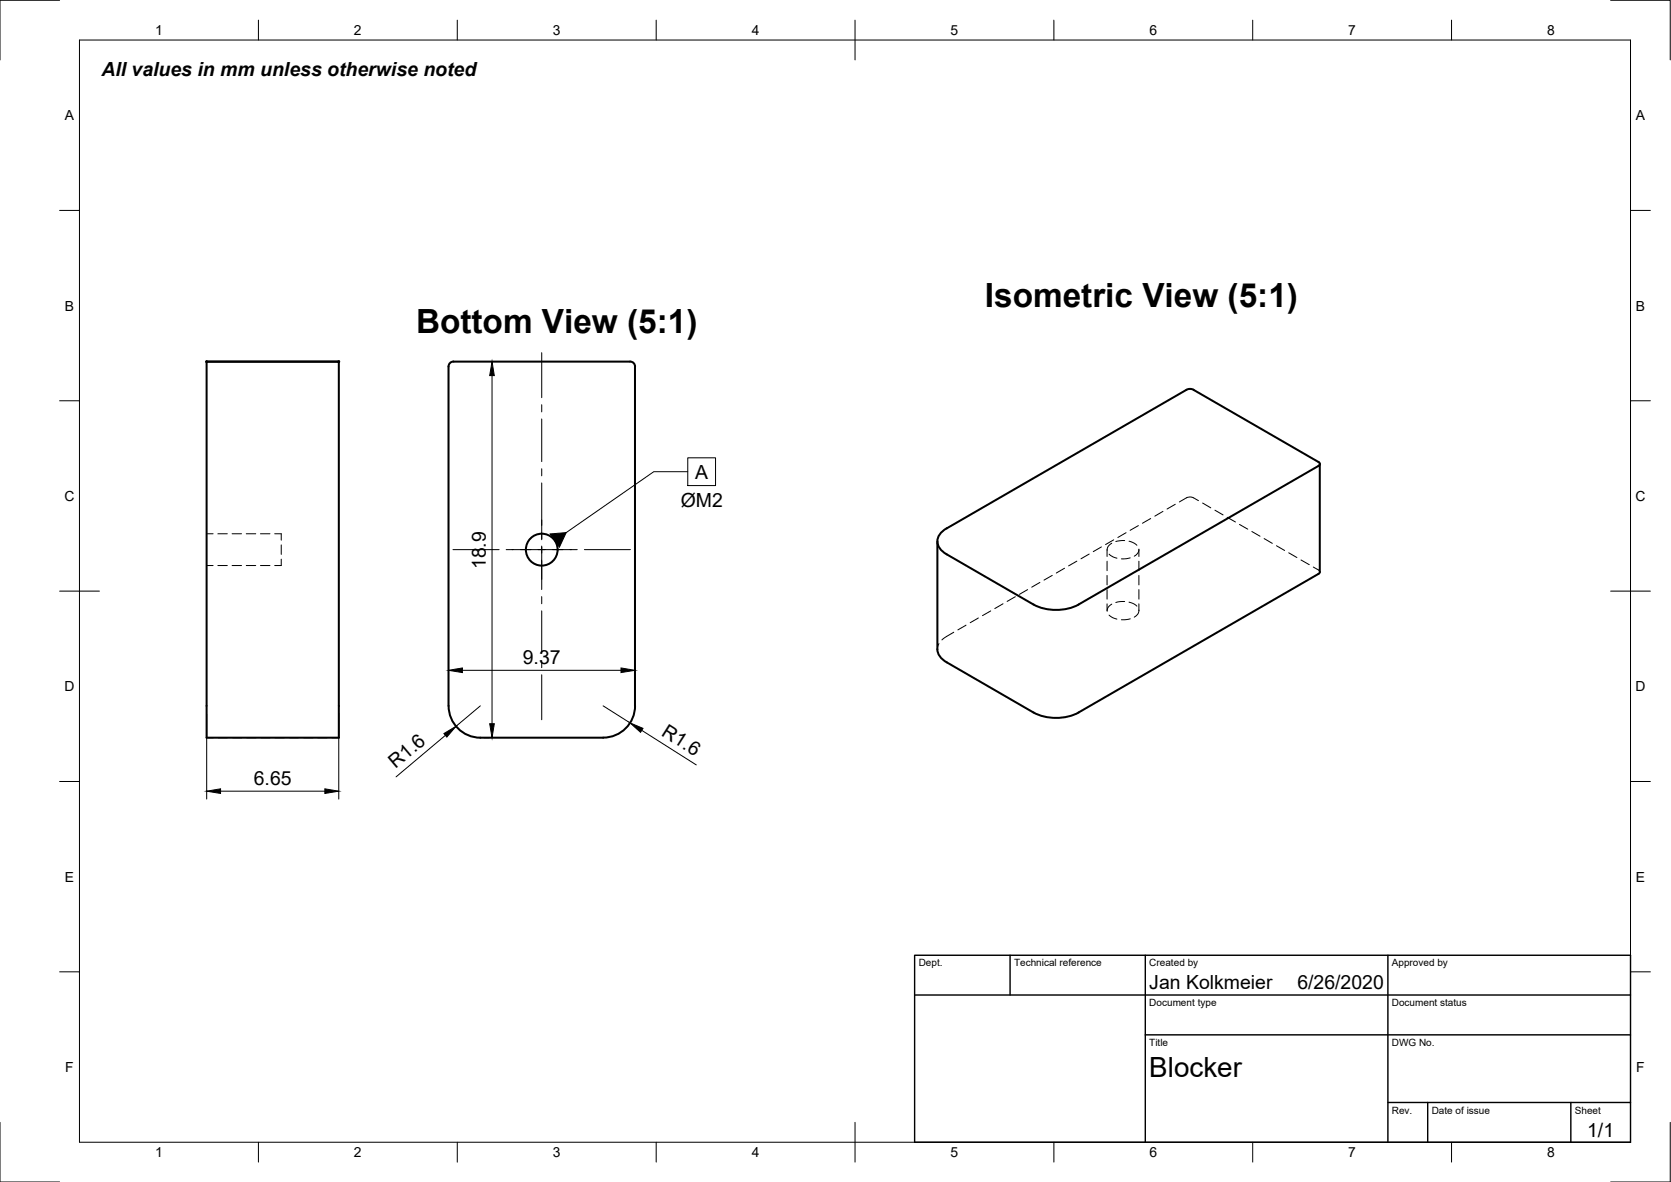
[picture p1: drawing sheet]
<svg xmlns="http://www.w3.org/2000/svg" width="420mm" height="297mm" viewBox="0 0 420 297" stroke-linecap="round" stroke-linejoin="round" font-family="sans-serif">
<!-- layer: Visible -->
<g fill="none" stroke="#000" stroke-width=".51">
<path d="M51.9 90.9h33.3v94.5h-33.3zM51.9 90.9h33.3M112.8 92.1v85.3a8 8 0 0 0 8 8M114 90.9h44.4M114 90.9a1.26 1.26 0 0 0-1.2 1.2M158.4 90.9a1.26 1.26 0 0 1 1.3 1.2M159.7 92.1v85.3a8 8 0 0 1-8 8h-30.9M331.5 116.1l-31.4-18.2-1.1-.2-.7 .2-60.3 34.9a3.3 3.3 0 0 0-2.2 2.7 3.3 3.3 0 0 0 1.4 3.2l22.7 13.2a12.6 12.6 0 0 0 11.3 0M331.5 117.1l-60.3 34.8M331.5 116.1l.4 .5-.4 .5M331.9 116.6v27.1M235.7 136v27.2a3.9 3.9 0 0 0 2.3 3.2l21.9 12.7a12.5 12.5 0 0 0 11.3 0"/>
<path d="M331.5 144.2l-60.3 34.9M331.9 143.7l-.4 .5"/>
<circle cx="136.2" cy="138.1" r="4"/>
</g>
<!-- layer: Hidden -->
<g fill="none" stroke="#000" stroke-width=".25">
<path d="M51.9 134.1h1.7M54.8 134.1h2.3M58.4 134.1h2.3M61.9 134.1h2.4M65.5 134.1h2.4M69.1 134.1h1.6v1.6M70.7 136.9v2.4M273.9 139.2l-2.1 1.2M276.9 137.4l-2 1.2M278.4 138.1v1.8M278.9 139.3l1.1 .7 .8 .3M279.5 136.5l-.9 .8-.2 1"/>
<path d="M280 135.7l-2 1.1M282.8 135.9l-2.2 .2M283.1 133.9l-2 1.2M283.9 136l1.3 .5 .7 .5M286.2 132.1l-2 1.2M286.4 138l-.3 .9-.9 .9M286.4 138.1v1.8M289.3 130.3l-2 1.2M292.4 128.5l-2 1.2M295.5 126.7l-2 1.2M301.3 125.8l-1.2-.7a1.97 1.97 0 0 0-1.8 0l-1.8 1M302.4 126.4l2 1.2"/>
<path d="M305.5 128.2l2 1.2M308.6 130l2 1.2M311.7 131.8l2 1.2M314.8 133.6l2 1.2M317.9 135.3l2 1.3M321 137.1l2 1.2M324 138.9l2.1 1.2M51.9 142.1h1.7M54.8 142.1h2.3M58.4 142.1h2.3M61.9 142.1h2.4M65.5 142.1h2.4"/>
<path d="M70.7 140.5v1.6h-1.6M239.8 158.9l-3 1.9M242.9 157.1l-2 1.2M246 155.3l-2.1 1.2M249.1 153.5l-2.1 1.2M252.2 151.7l-2.1 1.2M255.3 150l-2.1 1.1M258.4 148.2l-2.1 1.2M261.5 146.4l-2.1 1.2M264.6 144.6l-2.1 1.2M267.7 142.8l-2.1 1.2M270.8 141l-2.1 1.2"/>
<path d="M278.4 141v2.4M278.4 144.6v2.4M278.4 148.2v2.4M278.4 151.8v1.7M278.9 154.6l.6 .5 1.3 .5M279.5 151.8l-.9 .8-.2 1M282.8 151.2l-2.2 .2M283.9 151.3l1.3 .5 .7 .5M284.2 155.5l-2.2 .3M284.2 140.2l-2.2 .2M286.4 153.3l-.3 1-.9 .8M286.4 141v2.4"/>
<path d="M286.4 144.6v2.4M286.4 148.2v2.4M286.4 151.8v1.7M327.1 140.7l2.1 1.2M330.2 142.5l1.4 .8 .3 .4M236.1 161.7l-.4 1.5M51.9 185.4h1.8M54.9 185.4h2.4M58.4 185.4h2.4M62 185.4h2.4M65.6 185.4h2.4M69.2 185.4h2.3"/>
<path d="M72.7 185.4h2.4M76.3 185.4h2.4M79.9 185.4h2.4M83.5 185.4h1.7"/>
</g>
<!-- layer: Visible -->
<g fill="#000" stroke="#000" stroke-width=".25">
<circle cx="51.9" cy="90.9" r=".24"/>
<circle cx="85.2" cy="90.9" r=".24"/>
</g>
<!-- layer: Border -->
<g fill="none" stroke="#000" stroke-width=".25">
<path d="M15 .1h-15v15M20 10.1h390v276.9h-390zM65 5.1v5M115 5.1v5M165 5.1v5M215 5.1v10M265 5.1v5M315 5.1v5M365 5.1v5M405 .1h15v15M15 52.9h5M410 52.9h5"/>
<path d="M15 100.7h5M410 100.7h5M15 148.6h10M405 148.6h10M15 196.4h5M410 196.4h5M15 244.2h5M410 244.2h5M0 282.1v14.9h15M65 287v5M115 287v5M165 287v5"/>
<path d="M215 282.1v9.9M265 287v5M315 287v5M365 287v5M420 282.1v14.9h-15"/>
</g>
<!-- layer: TitleBlock -->
<path d="M230 240.1h180v46.9h-180zM230 250h180M254 240.1v9.9M288 240.1v46.9M349 240.1v46.9M288 260.1h122M349 277.1h61M359 277.1v9.9M395 277.1v9.9" fill="none" stroke="#000" stroke-width=".36"/>
<!-- layer: Annotations -->
<path d="M172.9 118.5h-8.5l-22 15.3M172.9 115h7v7h-7z" fill="none" stroke="#000" stroke-width=".25"/>
<path d="M138.3 134.2l4.1-.4-1.7 3.7z" fill="#000" stroke="#000" stroke-width=".25"/>
<!-- layer: Dimensions -->
<path d="M123.7 94.4v87.5M52 179.4v21.4M85.2 179.4v21.4M116.3 168.5h39.8M120.8 177.4l-6.1 5.1M151.7 177.4l6.7 4.3M55.5 198.8h26.2M112 184.8l-12.4 10.4M121.7 185.4h1.4M161.4 183.5l13.7 8.7" fill="none" stroke="#000" stroke-width=".25"/>
<g fill="#000" stroke="#000" stroke-width=".25">
<path d="M123.7 90.9l.6 3.5h-1.2zM112.8 168.5l3.5-.6v1.1zM156.1 167.9l3.6 .6-3.6 .5zM52 198.8l3.5-.6v1.2zM81.7 198.2l3.5 .6-3.5 .6zM111.6 184.3l3.1-1.8-2.3 2.7zM123.1 181.9h1.2l-.6 3.5zM158.4 181.7l3.3 1.3-.6 1z"/>
<circle cx="159.7" cy="170.4" r=".11"/>
</g>
<!-- layer: Center Lines -->
<g fill="none" stroke="#000" stroke-width=".25">
<path d="M136.2 88.6v11.3M136.2 101.7v1.8M136.2 105.3v10.7M136.2 117.8v1.8M113.9 138.1h11.6M127.3 138.1h17.8M136.2 121.4v14.2M136.2 137.2v11M146.9 138.1h11.6M136.2 149.9v1.8M136.2 153.5v10.7M136.2 166v1.8"/>
<path d="M136.2 169.6v11.3"/>
</g>
<g font-size="8.4">
<text x="247.6" y="77.1">Isometric View (5:1)</text>
<text x="104.6" y="83.7">Bottom View (5:1)</text>
</g>
<text font-size="7" x="289" y="270.6">Blocker</text>
<g font-size="4.9">
<text x="25.5" y="19">All values in mm unless otherwise noted</text>
<text x="174.8" y="120.3">A</text>
<text x="171.2" y="127.4">ØM2</text>
<text x="122.2" y="143.1" transform="rotate(-90 122.2 143.1)">18.9</text>
<text x="131.5" y="166.9">9.37</text>
<text x="166.1" y="184.7" transform="rotate(32 166.1 184.7)">R1.6</text>
<text x="63.8" y="197.3">6.65</text>
<text x="99.4" y="193.3" transform="rotate(-40 99.4 193.3)">R1.6</text>
<text x="289" y="248.5">Jan Kolkmeier</text>
<text x="326.2" y="248.5">6/26/2020</text>
<text x="399.1" y="285.7">1/1</text>
</g>
<g font-size="3.5">
<text x="39" y="8.8">1</text>
<text x="89" y="8.8">2</text>
<text x="139" y="8.8">3</text>
<text x="189" y="8.8">4</text>
<text x="239" y="8.8">5</text>
<text x="289" y="8.8">6</text>
<text x="339" y="8.8">7</text>
<text x="389" y="8.8">8</text>
<text x="16.3" y="30.2">A</text>
<text x="411.3" y="30.2">A</text>
<text x="16.3" y="78">B</text>
<text x="411.3" y="78">B</text>
<text x="16.2" y="125.9">C</text>
<text x="411.2" y="125.9">C</text>
<text x="16.2" y="173.7">D</text>
<text x="411.2" y="173.7">D</text>
<text x="16.3" y="221.6">E</text>
<text x="411.3" y="221.6">E</text>
<text x="16.4" y="269.4">F</text>
<text x="411.4" y="269.4">F</text>
<text x="39" y="290.8">1</text>
<text x="89" y="290.8">2</text>
<text x="139" y="290.8">3</text>
<text x="189" y="290.8">4</text>
<text x="239" y="290.8">5</text>
<text x="289" y="290.8">6</text>
<text x="339" y="290.8">7</text>
<text x="389" y="290.8">8</text>
</g>
<g font-size="2.5">
<text x="231" y="242.9">Dept.</text>
<text x="255" y="242.9">Technical reference</text>
<text x="289" y="242.9">Created by</text>
<text x="350" y="242.9">Approved by</text>
<text x="289" y="252.8">Document type</text>
<text x="350" y="252.8">Document status</text>
<text x="289" y="262.9">Title</text>
<text x="350" y="262.9">DWG No.</text>
<text x="350" y="279.9">Rev.</text>
<text x="360" y="279.9">Date of issue</text>
<text x="396" y="279.9">Sheet</text>
</g>
</svg>
